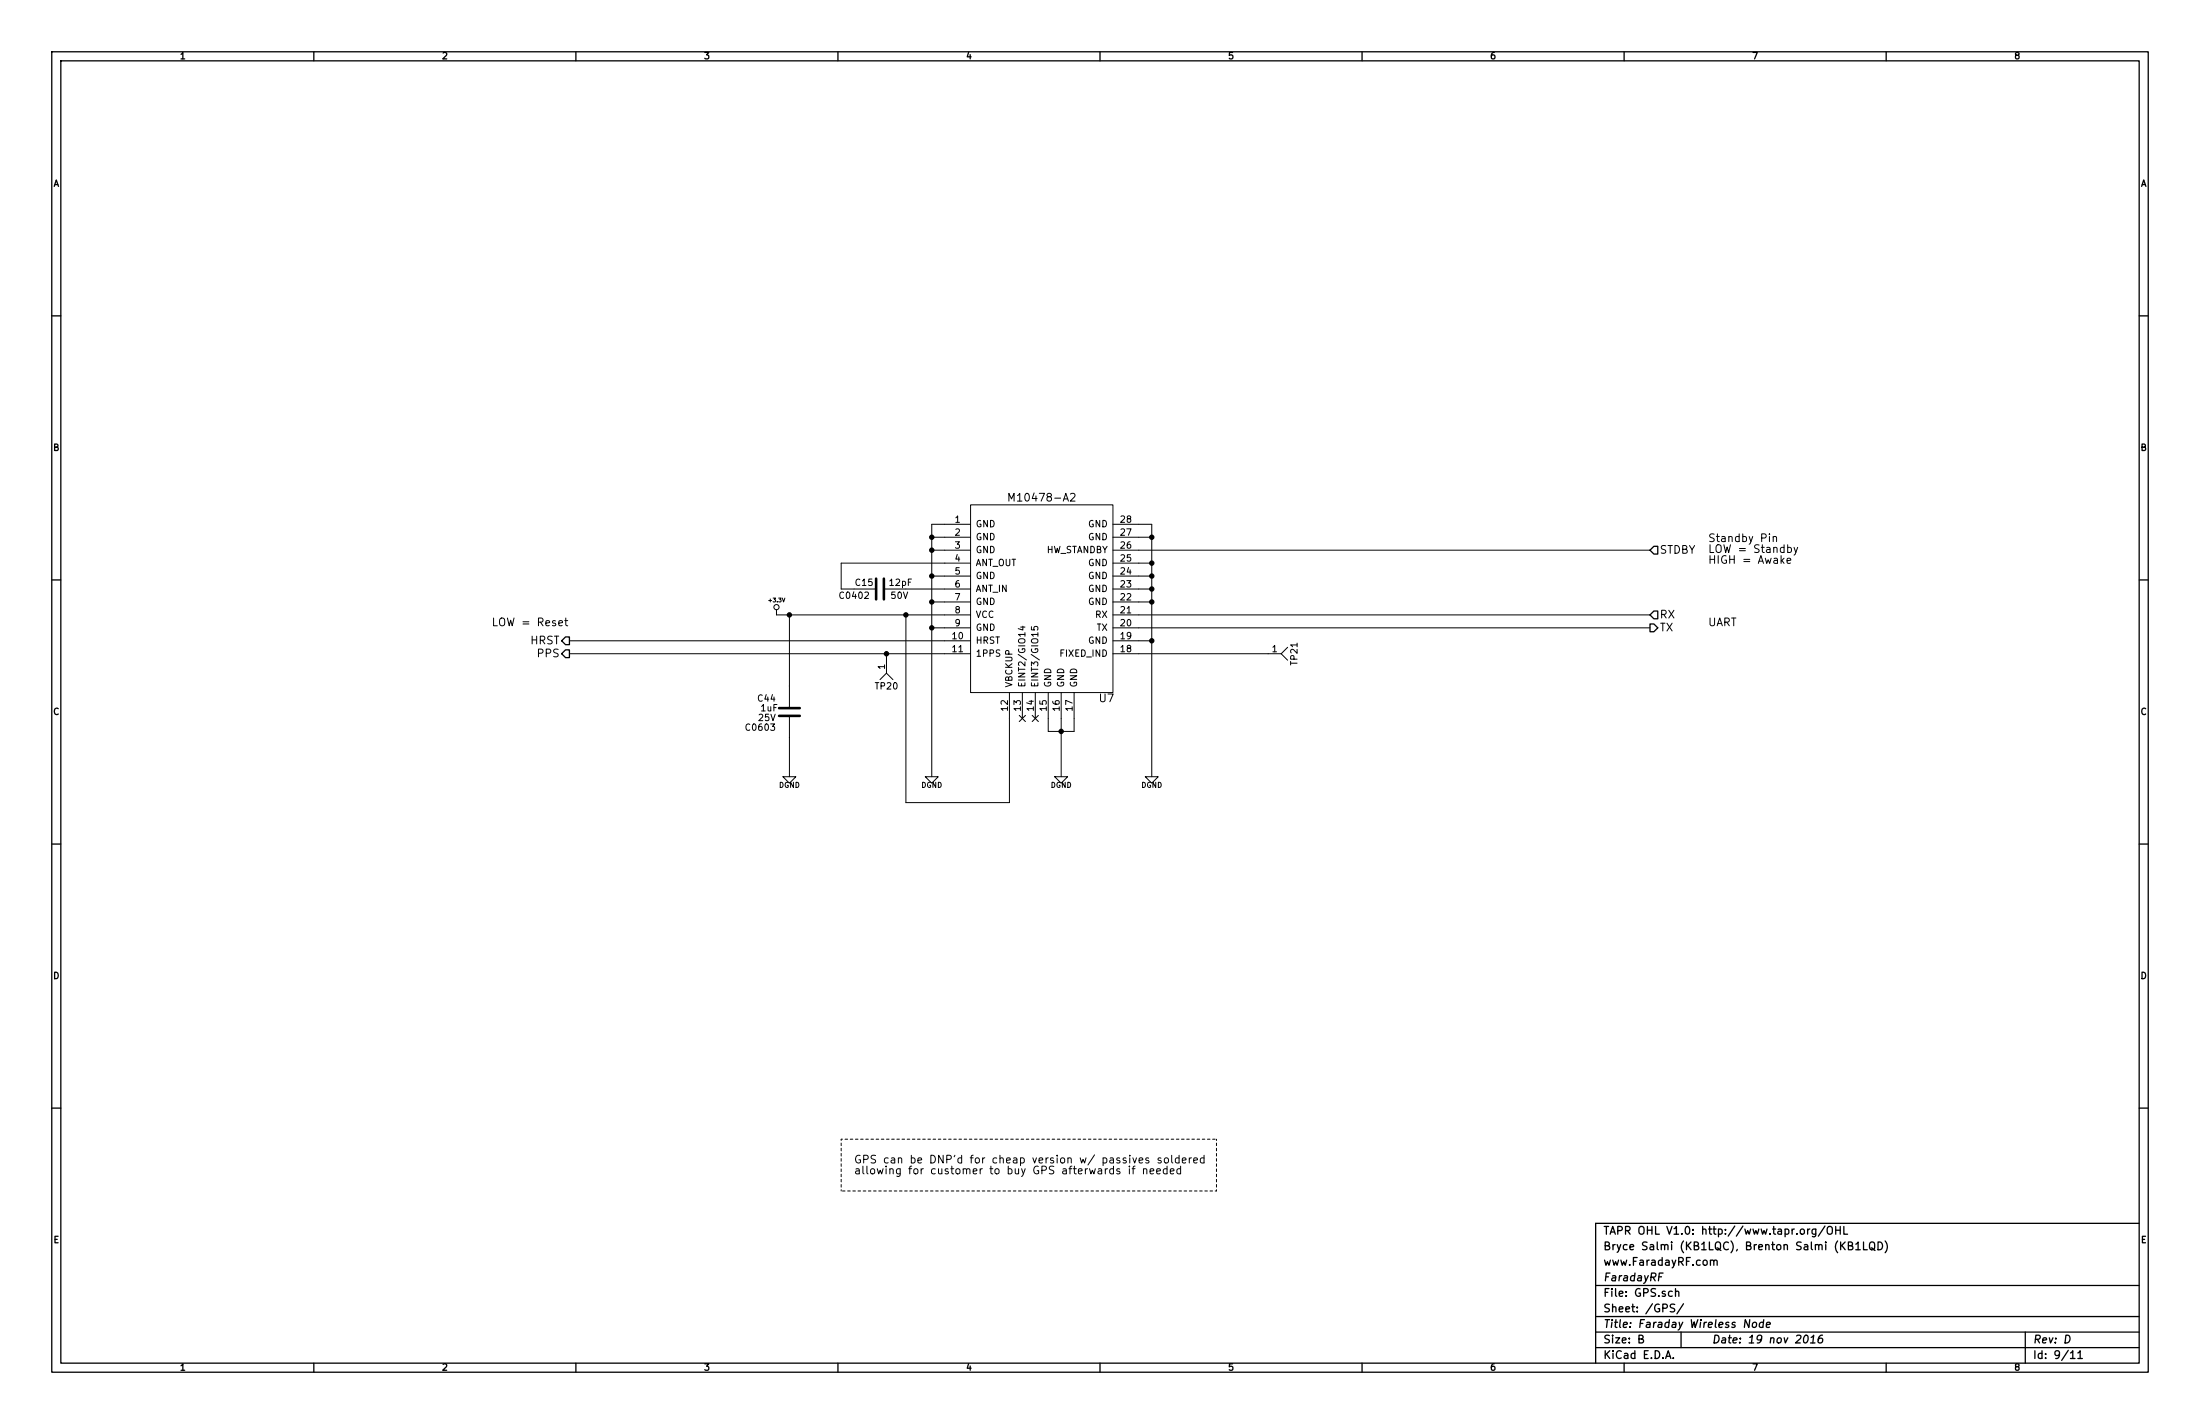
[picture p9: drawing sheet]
EESchema Schematic File Version 2
LIBS:power
LIBS:conn
LIBS:device
LIBS:74xgxx
LIBS:KB1LQC
LIBS:Faraday-cache
EELAYER 27 0
EELAYER END
$Descr B 17000 11000
encoding utf-8
Sheet 9 11
Title "Faraday Wireless Node"
Date "19 nov 2016"
Rev "D"
Comp "FaradayRF"
Comment1 "www.FaradayRF.com"
Comment2 "Bryce Salmi (KB1LQC), Brenton Salmi (KB1LQD)"
Comment3 "TAPR OHL V1.0: http://www.tapr.org/OHL"
Comment4 ""
$EndDescr
$Comp
L C C44
U 1 1
P 6100 5500
F 0 "C44" H 5850 5600 50  0000 L CNN
F 1 "1uF" H 5875 5525 50  0000 L CNN
F 2 "C0603" H 5875 5375 50  0000 C CNN
F 3 "" H 6100 5500 60  0000 C CNN
F 4 "25V" H 5925 5450 50  0000 C CNN "Voltage"
	1    6100 5500
	1    0    0    -1  
$EndComp
Text HLabel 12750 4750 2    60   Input ~ 0
RX
Text HLabel 12750 4850 2    60   Output ~ 0
TX
Text HLabel 4400 5050 0    60   Output ~ 0
PPS
$Comp
L +3.3V #PWR086
U 1 1
P 6000 4750
F 0 "#PWR086" H 6000 4710 30  0001 C CNN
F 1 "+3.3V" H 6000 4860 30  0000 C CNN
F 2 "" H 6000 4750 60  0000 C CNN
F 3 "" H 6000 4750 60  0000 C CNN
	1    6000 4750
	1    0    0    -1  
$EndComp
$Comp
L DGND #PWR087
U 1 1
P 7200 6000
F 0 "#PWR087" H 7200 6000 40  0001 C CNN
F 1 "DGND" H 7200 5930 40  0000 C CNN
F 2 "~" H 7200 6000 60  0000 C CNN
F 3 "~" H 7200 6000 60  0000 C CNN
	1    7200 6000
	1    0    0    -1  
$EndComp
Text Notes 6600 9000 0    60   ~ 0
GPS can be DNP'd for cheap version w/ passives soldered\nallowing for customer to buy GPS afterwards if needed
$Comp
L M10478-A2 U7
U 1 1
P 8050 4750
F 0 "U7" H 8550 4100 60  0000 C CNN
F 1 "M10478-A2" H 8050 5650 60  0000 C CNN
F 2 "M10478-A2" H 8500 4800 60  0001 C CNN
F 3 "~" H 8500 4800 60  0000 C CNN
	1    8050 4750
	1    0    0    -1  
$EndComp
$Comp
L DGND #PWR088
U 1 1
P 8900 6000
F 0 "#PWR088" H 8900 6000 40  0001 C CNN
F 1 "DGND" H 8900 5930 40  0000 C CNN
F 2 "~" H 8900 6000 60  0000 C CNN
F 3 "~" H 8900 6000 60  0000 C CNN
	1    8900 6000
	1    0    0    -1  
$EndComp
$Comp
L DGND #PWR089
U 1 1
P 8200 6000
F 0 "#PWR089" H 8200 6000 40  0001 C CNN
F 1 "DGND" H 8200 5930 40  0000 C CNN
F 2 "~" H 8200 6000 60  0000 C CNN
F 3 "~" H 8200 6000 60  0000 C CNN
	1    8200 6000
	1    0    0    -1  
$EndComp
$Comp
L DGND #PWR090
U 1 1
P 6100 6000
F 0 "#PWR090" H 6100 6000 40  0001 C CNN
F 1 "DGND" H 6100 5930 40  0000 C CNN
F 2 "~" H 6100 6000 60  0000 C CNN
F 3 "~" H 6100 6000 60  0000 C CNN
	1    6100 6000
	1    0    0    -1  
$EndComp
Text Notes 13200 4850 0    60   ~ 0
UART
Text HLabel 12750 4250 2    60   Input ~ 0
STDBY
Text Notes 13200 4200 0    60   ~ 0
Standby Pin\nLOW = Standby\nHIGH = Awake
Text HLabel 4400 4950 0    60   Output ~ 0
HRST
$Comp
L TEST-POINT TP21
U 1 1
P 9800 5050
F 0 "TP21" H 9800 5250 50  0000 C CNN
F 1 "TEST-POINT" H 9800 5350 60  0001 C CNN
F 2 "TEST-POINT-42MIL" H 9800 5050 60  0001 C CNN
F 3 "" H 9800 5050 60  0000 C CNN
	1    9800 5050
	0    1    1    0   
$EndComp
$Comp
L TEST-POINT TP20
U 1 1
P 6850 5100
F 0 "TP20" H 6850 5300 50  0000 C CNN
F 1 "TEST-POINT" H 6850 5400 60  0001 C CNN
F 2 "TEST-POINT-42MIL" H 6850 5100 60  0001 C CNN
F 3 "" H 6850 5100 60  0000 C CNN
	1    6850 5100
	-1   0    0    1   
$EndComp
Text Notes 3800 4850 0    60   ~ 0
LOW = Reset
Wire Wire Line
	8900 4050 8900 6000
Wire Wire Line
	8900 4950 8800 4950
Wire Wire Line
	8900 4650 8800 4650
Connection ~ 8900 4950
Wire Wire Line
	8900 4550 8800 4550
Connection ~ 8900 4650
Wire Wire Line
	8800 4450 8900 4450
Connection ~ 8900 4550
Wire Wire Line
	8800 4350 8900 4350
Connection ~ 8900 4450
Wire Wire Line
	8800 4150 8900 4150
Connection ~ 8900 4350
Wire Wire Line
	8800 4050 8900 4050
Connection ~ 8900 4150
Wire Wire Line
	7300 4050 7200 4050
Wire Wire Line
	7200 4050 7200 6000
Wire Wire Line
	7300 4850 7200 4850
Connection ~ 7200 4850
Wire Wire Line
	7300 4650 7200 4650
Connection ~ 7200 4650
Wire Wire Line
	7300 4450 7200 4450
Connection ~ 7200 4450
Wire Wire Line
	7300 4250 7200 4250
Connection ~ 7200 4250
Wire Wire Line
	7300 4150 7200 4150
Connection ~ 7200 4150
Wire Wire Line
	8200 5550 8200 6000
Wire Wire Line
	8100 5550 8100 5650
Wire Wire Line
	8100 5650 8300 5650
Connection ~ 8200 5650
Wire Wire Line
	8300 5650 8300 5550
Wire Wire Line
	6100 6000 6100 5700
Wire Wire Line
	6000 4750 7300 4750
Wire Wire Line
	6100 4750 6100 5300
Connection ~ 7000 4750
Wire Wire Line
	8800 4750 12750 4750
Wire Wire Line
	8800 4850 12750 4850
Connection ~ 6100 4750
Wire Wire Line
	8800 4250 12750 4250
Wire Notes Line
	9400 9200 6500 9200
Wire Notes Line
	6500 9200 6500 8800
Wire Notes Line
	6500 8800 9400 8800
Wire Notes Line
	9400 8800 9400 9200
Wire Wire Line
	8800 5050 9800 5050
Wire Wire Line
	6850 5100 6850 5050
Connection ~ 6850 5050
Wire Wire Line
	7000 4750 7000 6200
Wire Wire Line
	7000 6200 7800 6200
Wire Wire Line
	7800 6200 7800 5550
NoConn ~ 7900 5550
NoConn ~ 8000 5550
Wire Wire Line
	7000 4550 7300 4550
Wire Wire Line
	6500 4350 7300 4350
Wire Wire Line
	7300 4950 4400 4950
Wire Wire Line
	4400 5050 7300 5050
$Comp
L C C15
U 1 1
P 6800 4550
F 0 "C15" V 6850 4600 50  0000 L CNN
F 1 "12pF" V 6850 4300 50  0000 L CNN
F 2 "C0402" V 6750 4750 50  0000 C CNN
F 3 "" H 6800 4550 60  0000 C CNN
F 4 "50V" V 6750 4400 50  0000 C CNN "Voltage"
	1    6800 4550
	0    -1   -1   0   
$EndComp
Wire Wire Line
	6600 4550 6500 4550
Wire Wire Line
	6500 4550 6500 4350
$EndSCHEMATC
